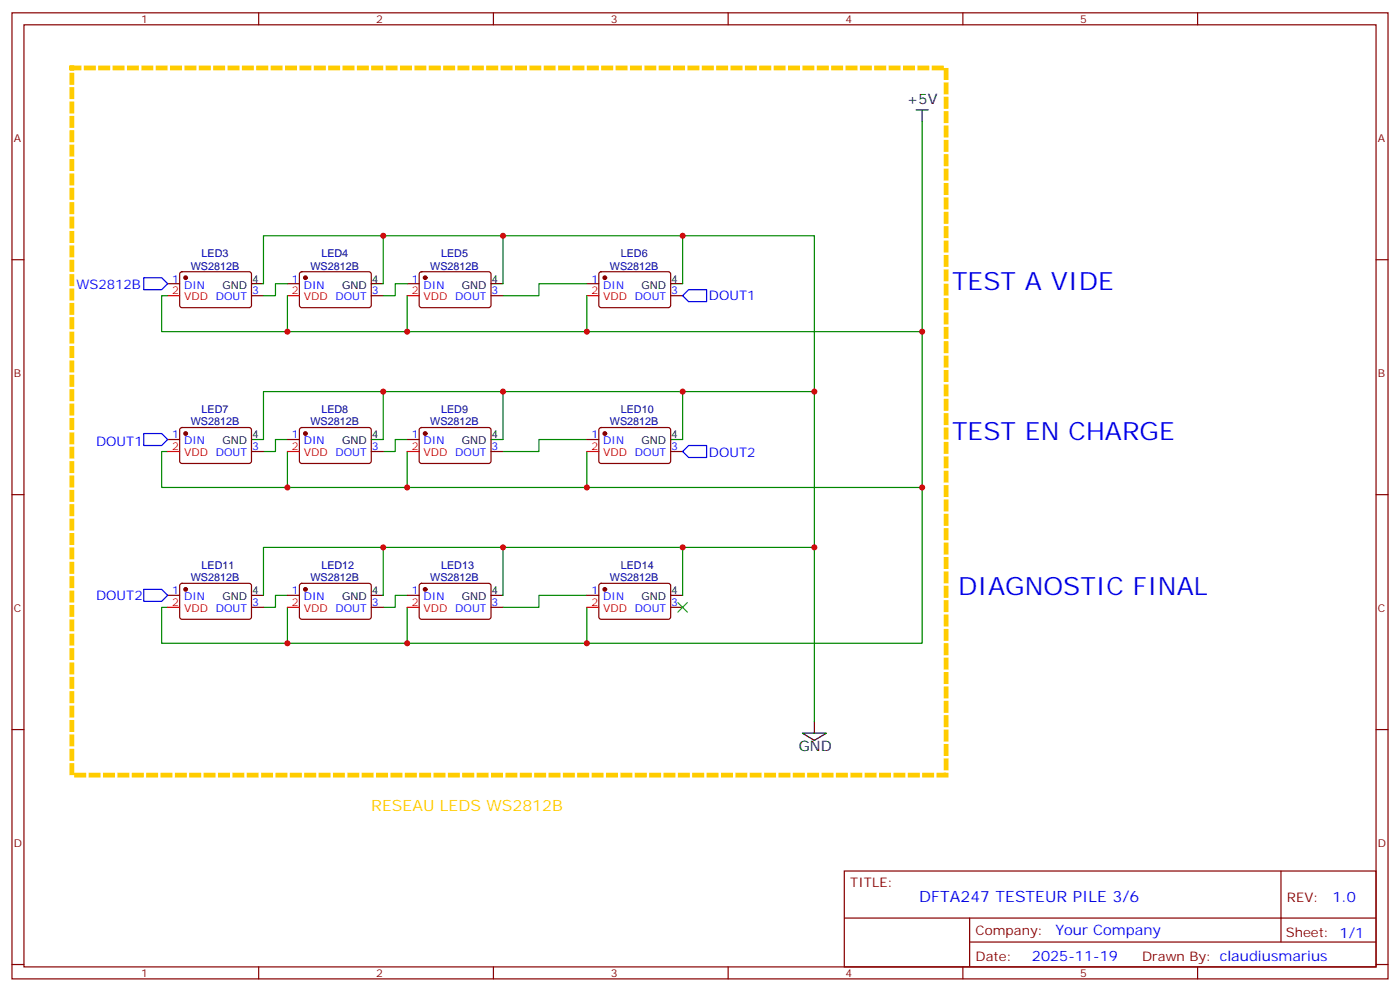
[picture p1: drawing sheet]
<svg xmlns="http://www.w3.org/2000/svg" width="412mm" height="292mm" viewBox="0 0 412 292" stroke-linecap="round" stroke-linejoin="round" font-family="sans-serif">
<g fill="none" stroke="#870000" stroke-width=".35">
<path d="M3.5 3.8h405.4v284.3h-405.4zM7.1 7.3h398.2v277.3h-398.2zM76.2 3.8v3.5M145.3 3.8v3.5M214.5 3.8v3.5M283.6 3.8v3.5M352.8 3.8v3.5M3.5 76.4h3.6M405.3 76.4h3.6M49.4 83.5h3.5M53.2 80.2l.4-.2h20.1l.4 .7-.1 9.4-.6 .5-20.1-.1-.4-.6v-9.2zM74.1 87h3.5"/>
<path d="M84.7 83.5h3.5M88.4 80.2l.5-.2h20l.5 .7-.1 9.4-.6 .5-20.1-.1-.4-.6v-9.2zM109.4 87h3.5M119.9 83.5h3.6M123.7 80.2l.5-.2h20l.4 .7v9.4l-.7 .5-20-.1-.4-.6v-9.2zM144.6 87h3.6M172.9 83.5h3.5M176.6 80.2l.5-.2h20l.5 .7-.1 9.4-.7 .5-20-.1-.4-.6v-9.2zM197.6 87h3.5M49.4 129.4h3.5M53.2 126l.4-.2 20.1 .1 .4 .6-.1 9.5-.6 .4h-20.1l-.4-.7v-9.2zM74.1 132.9h3.5"/>
<path d="M84.7 129.4h3.5M88.4 126l.5-.2 20 .1 .5 .6-.1 9.5-.6 .4h-20.1l-.4-.7v-9.2zM109.4 132.9h3.5M119.9 129.4h3.6M123.7 126l.5-.2 20 .1 .4 .6v9.5l-.7 .4h-20l-.4-.7v-9.2zM144.6 132.9h3.6M172.9 129.4h3.5M176.6 126l.5-.2 20 .1 .5 .6-.1 9.5-.7 .4h-20l-.4-.7v-9.2zM197.6 132.9h3.5M3.5 145.6h3.6M405.3 145.6h3.6M49.4 175.2h3.5"/>
<path d="M53.2 171.9l.4-.2 20.1 .1 .4 .6-.1 9.4-.6 .5-20.1-.1-.4-.6v-9.2zM74.1 178.8h3.5M84.7 175.2h3.5M88.4 171.9l.5-.2 20 .1 .5 .6-.1 9.4-.6 .5-20.1-.1-.4-.6v-9.2zM109.4 178.8h3.5M119.9 175.2h3.6M123.7 171.9l.5-.2 20 .1 .4 .6v9.4l-.7 .5-20-.1-.4-.6v-9.2zM144.6 178.8h3.6M172.9 175.2h3.5M176.6 171.9l.5-.2 20 .1 .5 .6-.1 9.4-.7 .5-20-.1-.4-.6v-9.2zM197.6 178.8h3.5M3.5 214.7h3.6"/>
<path d="M405.3 214.7h3.6M248.7 256.4h156.6v28.2h-156.6zM377.3 256.4v20.9M248.7 270.2h156.5M285.6 277.3h119.6M285.6 270.2v14.1M3.5 283.9h3.6M76.2 284.6v3.5M145.3 284.6v3.5M214.5 284.6v3.5M283.6 284.6v3.5M352.8 284.6v3.5"/>
<path d="M405.3 283.9h3.6"/>
</g>
<g fill="#870000" stroke="#870000" stroke-width=".35">
<circle cx="54.7" cy="81.7" r=".53"/>
<circle cx="90" cy="81.7" r=".53"/>
<circle cx="125.2" cy="81.7" r=".53"/>
<circle cx="178.2" cy="81.7" r=".53"/>
<circle cx="178.2" cy="127.6" r=".53"/>
<circle cx="125.2" cy="127.6" r=".53"/>
<circle cx="90" cy="127.6" r=".53"/>
<circle cx="54.7" cy="127.6" r=".53"/>
<circle cx="178.2" cy="173.5" r=".53"/>
<circle cx="125.2" cy="173.5" r=".53"/>
<circle cx="90" cy="173.5" r=".53"/>
<circle cx="54.7" cy="173.5" r=".53"/>
</g>
<path d="M49.4 87h3.5M84.7 87h3.5M119.9 87h3.6M172.9 87h3.5M49.4 132.9h3.5M84.7 132.9h3.5M119.9 132.9h3.6M172.9 132.9h3.5M49.4 178.8h3.5M84.7 178.8h3.5M119.9 178.8h3.6M172.9 178.8h3.5" fill="none" stroke="#f00" stroke-width=".35"/>
<g fill="none" stroke="#000" stroke-width=".35">
<path d="M269.9 32.3h3.5M271.6 32.3v3.6M74.1 83.5h3.5M109.4 83.5h3.5M144.6 83.5h3.6M197.6 83.5h3.5M74.1 129.4h3.5M109.4 129.4h3.5M144.6 129.4h3.6M197.6 129.4h3.5M74.1 175.2h3.5M109.4 175.2h3.5"/>
<path d="M144.6 175.2h3.6M197.6 175.2h3.5M236.4 215.8h7l-3.5 2.1zM239.9 212.3v3.5"/>
</g>
<g fill="none" stroke="#008700" stroke-width=".35">
<path d="M271.6 35.9v153.4h-98.7M112.9 69.4v14.1M148.2 69.4v14.1M201.1 69.4h38.8v142.9M49.4 87h-1.8v10.6h125.3v-10.6M77.6 83.5v-14.1h123.5v14.1M84.7 83.5h-3.6v3.5h-3.5M84.7 87v10.6M119.9 83.5h-3.5v3.5h-3.5M119.9 87v10.6M172.9 83.5h-14.2v3.5h-10.5M172.9 97.6h98.7"/>
<path d="M112.9 115.3v14.1M148.2 115.3v14.1M201.1 115.3h38.8M49.4 132.9h-1.8v10.6h125.3v-10.6M77.6 129.4v-14.1h123.5v14.1M84.7 129.4h-3.6v3.5h-3.5M84.7 132.9v10.6M119.9 129.4h-3.5v3.5h-3.5M119.9 132.9v10.6M172.9 129.4h-14.2v3.5h-10.5M172.9 143.5h98.7M49.4 178.8h-1.8v10.5h125.3v-10.5"/>
<path d="M84.7 175.2h-3.6v3.6h-3.5M84.7 178.8v10.5M112.9 161.1v14.1M119.9 175.2h-3.5v3.6h-3.5M119.9 178.8v10.5M148.2 161.1v14.1M172.9 175.2h-14.2v3.6h-10.5M201.1 161.1v14.1M239.9 161.1h-162.3v14.1"/>
</g>
<path d="M42.3 81.7h5.3l1.8 1.8-1.8 1.8h-5.3zM201.1 87l1.7-1.7h5.3v3.5h-5.3zM42.3 127.6h5.3l1.8 1.8-1.8 1.7h-5.3zM201.1 132.9l1.7-1.8h5.3v3.6h-5.3zM42.3 173.5h5.3l1.8 1.7-1.8 1.8h-5.3z" fill="none" stroke="#00f" stroke-width=".35"/>
<path d="M199.7 177.3l2.8 2.9M202.5 177.3l-2.8 2.9" fill="none" stroke="#3c3" stroke-width=".35"/>
<path d="M21.2 20h257.5v208.1h-257.5v-208.1" fill="none" stroke="#fc0" stroke-width="1.4" stroke-dasharray="2.1 2.1"/>
<g fill="#c00">
<circle cx="148.2" cy="69.4" r=".88"/>
<circle cx="112.9" cy="69.4" r=".88"/>
<circle cx="172.9" cy="97.6" r=".88"/>
<circle cx="84.7" cy="97.6" r=".88"/>
<circle cx="119.9" cy="97.6" r=".88"/>
<circle cx="119.9" cy="143.5" r=".88"/>
<circle cx="84.7" cy="143.5" r=".88"/>
<circle cx="172.9" cy="143.5" r=".88"/>
<circle cx="112.9" cy="115.3" r=".88"/>
<circle cx="148.2" cy="115.3" r=".88"/>
<circle cx="119.9" cy="189.3" r=".88"/>
<circle cx="84.7" cy="189.3" r=".88"/>
<circle cx="172.9" cy="189.3" r=".88"/>
<circle cx="112.9" cy="161.1" r=".88"/>
<circle cx="148.2" cy="161.1" r=".88"/>
<circle cx="271.6" cy="97.6" r=".88"/>
<circle cx="271.6" cy="143.5" r=".88"/>
<circle cx="201.1" cy="69.4" r=".88"/>
<circle cx="239.9" cy="161.1" r=".88"/>
<circle cx="201.1" cy="161.1" r=".88"/>
<circle cx="201.1" cy="115.3" r=".88"/>
<circle cx="239.9" cy="115.3" r=".88"/>
</g>
<g font-size="7.4" fill="#00f">
<text x="280.5" y="85.3">TEST A VIDE</text>
<text x="280.5" y="129.4">TEST EN CHARGE</text>
<text x="282.2" y="175.2">DIAGNOSTIC FINAL</text>
</g>
<text font-size="4.6" fill="#fc0" x="109.4" y="238.7">RESEAU LEDS WS2812B</text>
<text font-size="4.6" fill="#00f" x="270.8" y="265.4">DFTA247 TESTEUR PILE 3/6</text>
<g font-size="4.2">
<text x="267.1" y="30.5">+5V</text>
<text x="235.3" y="221.1">GND</text>
</g>
<g font-size="4.2" fill="#00f">
<text x="392.5" y="265.6">1.0</text>
<text x="310.9" y="275.2">Your Company</text>
<text x="304" y="283">2025-11-19</text>
</g>
<g font-size="3.9" fill="#00f">
<text x="22.5" y="85">WS2812B</text>
<text x="208.8" y="88.2">DOUT1</text>
<text x="28.3" y="131.2">DOUT1</text>
<text x="208.8" y="134.6">DOUT2</text>
<text x="28.3" y="176.5">DOUT2</text>
</g>
<g font-size="3.9" fill="#800">
<text x="250.5" y="260.9">TITLE:</text>
<text x="379.1" y="265.6">REV:</text>
<text x="287.4" y="275.1">Company:</text>
<text x="378.7" y="275.8">Sheet: 1/1</text>
<text x="287.4" y="282.8">Date:</text>
<text x="336.4" y="282.9">Drawn By: claudiusmarius</text>
</g>
<g font-size="3.2" fill="#800">
<text x="41.6" y="6.8">1</text>
<text x="110.8" y="6.8">2</text>
<text x="179.9" y="6.8">3</text>
<text x="249.1" y="6.8">4</text>
<text x="318.2" y="6.8">5</text>
<text x="4.1" y="41.9">A</text>
<text x="405.9" y="41.9">A</text>
<text x="4.1" y="111">B</text>
<text x="405.9" y="111">B</text>
<text x="4.1" y="180.2">C</text>
<text x="405.9" y="180.2">C</text>
<text x="4.1" y="249.3">D</text>
<text x="405.9" y="249.3">D</text>
<text x="41.6" y="287.6">1</text>
<text x="110.8" y="287.6">2</text>
<text x="179.9" y="287.6">3</text>
<text x="249.1" y="287.6">4</text>
<text x="318.2" y="287.6">5</text>
</g>
<g font-size="3.2" fill="#000080">
<text x="59.4" y="75.7">LED3</text>
<text x="94.7" y="75.7">LED4</text>
<text x="129.9" y="75.7">LED5</text>
<text x="182.9" y="75.7">LED6</text>
<text x="56.2" y="79.4">WS2812B</text>
<text x="91.5" y="79.4">WS2812B</text>
<text x="126.7" y="79.4">WS2812B</text>
<text x="179.7" y="79.4">WS2812B</text>
<text x="56.2" y="125.2">WS2812B</text>
<text x="59.4" y="121.6">LED7</text>
<text x="91.5" y="125.2">WS2812B</text>
<text x="94.7" y="121.6">LED8</text>
<text x="126.7" y="125.2">WS2812B</text>
<text x="129.9" y="121.6">LED9</text>
<text x="179.7" y="125.2">WS2812B</text>
<text x="182.9" y="121.6">LED10</text>
<text x="59.4" y="167.5">LED11</text>
<text x="94.7" y="167.5">LED12</text>
<text x="129.9" y="167.5">LED13</text>
<text x="182.9" y="167.5">LED14</text>
<text x="56.2" y="171.1">WS2812B</text>
<text x="91.5" y="171.1">WS2812B</text>
<text x="126.7" y="171.1">WS2812B</text>
<text x="179.7" y="171.1">WS2812B</text>
</g>
<g font-size="3.2" fill="#00f">
<text x="50.7" y="83.1">1</text>
<text x="86" y="83.1">1</text>
<text x="121.3" y="83.1">1</text>
<text x="174.2" y="83.1">1</text>
<text x="54.2" y="84.9">DIN</text>
<text x="63.6" y="88.4">DOUT</text>
<text x="74.3" y="86.7">3</text>
<text x="89.5" y="84.9">DIN</text>
<text x="98.8" y="88.4">DOUT</text>
<text x="109.5" y="86.7">3</text>
<text x="124.8" y="84.9">DIN</text>
<text x="134.1" y="88.4">DOUT</text>
<text x="144.8" y="86.7">3</text>
<text x="177.7" y="84.9">DIN</text>
<text x="187" y="88.4">DOUT</text>
<text x="197.7" y="86.7">3</text>
<text x="50.7" y="129">1</text>
<text x="54.2" y="130.8">DIN</text>
<text x="86" y="129">1</text>
<text x="89.5" y="130.8">DIN</text>
<text x="121.3" y="129">1</text>
<text x="124.8" y="130.8">DIN</text>
<text x="174.2" y="129">1</text>
<text x="177.7" y="130.8">DIN</text>
<text x="63.6" y="134.3">DOUT</text>
<text x="74.3" y="132.5">3</text>
<text x="98.8" y="134.3">DOUT</text>
<text x="109.5" y="132.5">3</text>
<text x="134.1" y="134.3">DOUT</text>
<text x="144.8" y="132.5">3</text>
<text x="187" y="134.3">DOUT</text>
<text x="197.7" y="132.5">3</text>
<text x="50.7" y="174.9">1</text>
<text x="54.2" y="176.6">DIN</text>
<text x="74.3" y="178.4">3</text>
<text x="86" y="174.9">1</text>
<text x="89.5" y="176.6">DIN</text>
<text x="109.5" y="178.4">3</text>
<text x="121.3" y="174.9">1</text>
<text x="124.8" y="176.6">DIN</text>
<text x="144.8" y="178.4">3</text>
<text x="174.2" y="174.9">1</text>
<text x="177.7" y="176.6">DIN</text>
<text x="197.7" y="178.4">3</text>
<text x="63.6" y="180.2">DOUT</text>
<text x="98.8" y="180.2">DOUT</text>
<text x="134.1" y="180.2">DOUT</text>
<text x="187" y="180.2">DOUT</text>
</g>
<g font-size="3.2">
<text x="74.3" y="83.1">4</text>
<text x="109.5" y="83.1">4</text>
<text x="144.8" y="83.1">4</text>
<text x="197.7" y="83.1">4</text>
<text x="65.5" y="84.9">GND</text>
<text x="100.8" y="84.9">GND</text>
<text x="136.1" y="84.9">GND</text>
<text x="189" y="84.9">GND</text>
<text x="65.5" y="130.8">GND</text>
<text x="74.3" y="129">4</text>
<text x="100.8" y="130.8">GND</text>
<text x="109.5" y="129">4</text>
<text x="136.1" y="130.8">GND</text>
<text x="144.8" y="129">4</text>
<text x="189" y="130.8">GND</text>
<text x="197.7" y="129">4</text>
<text x="65.5" y="176.6">GND</text>
<text x="74.3" y="174.9">4</text>
<text x="100.8" y="176.6">GND</text>
<text x="109.5" y="174.9">4</text>
<text x="136.1" y="176.6">GND</text>
<text x="144.8" y="174.9">4</text>
<text x="189" y="176.6">GND</text>
<text x="197.7" y="174.9">4</text>
</g>
<g font-size="3.2" fill="#f00">
<text x="50.7" y="86.7">2</text>
<text x="54.2" y="88.4">VDD</text>
<text x="86" y="86.7">2</text>
<text x="89.5" y="88.4">VDD</text>
<text x="121.3" y="86.7">2</text>
<text x="124.8" y="88.4">VDD</text>
<text x="174.2" y="86.7">2</text>
<text x="177.7" y="88.4">VDD</text>
<text x="50.7" y="132.5">2</text>
<text x="54.2" y="134.3">VDD</text>
<text x="86" y="132.5">2</text>
<text x="89.5" y="134.3">VDD</text>
<text x="121.3" y="132.5">2</text>
<text x="124.8" y="134.3">VDD</text>
<text x="174.2" y="132.5">2</text>
<text x="177.7" y="134.3">VDD</text>
<text x="50.7" y="178.4">2</text>
<text x="86" y="178.4">2</text>
<text x="121.3" y="178.4">2</text>
<text x="174.2" y="178.4">2</text>
<text x="54.2" y="180.2">VDD</text>
<text x="89.5" y="180.2">VDD</text>
<text x="124.8" y="180.2">VDD</text>
<text x="177.7" y="180.2">VDD</text>
</g>
</svg>
